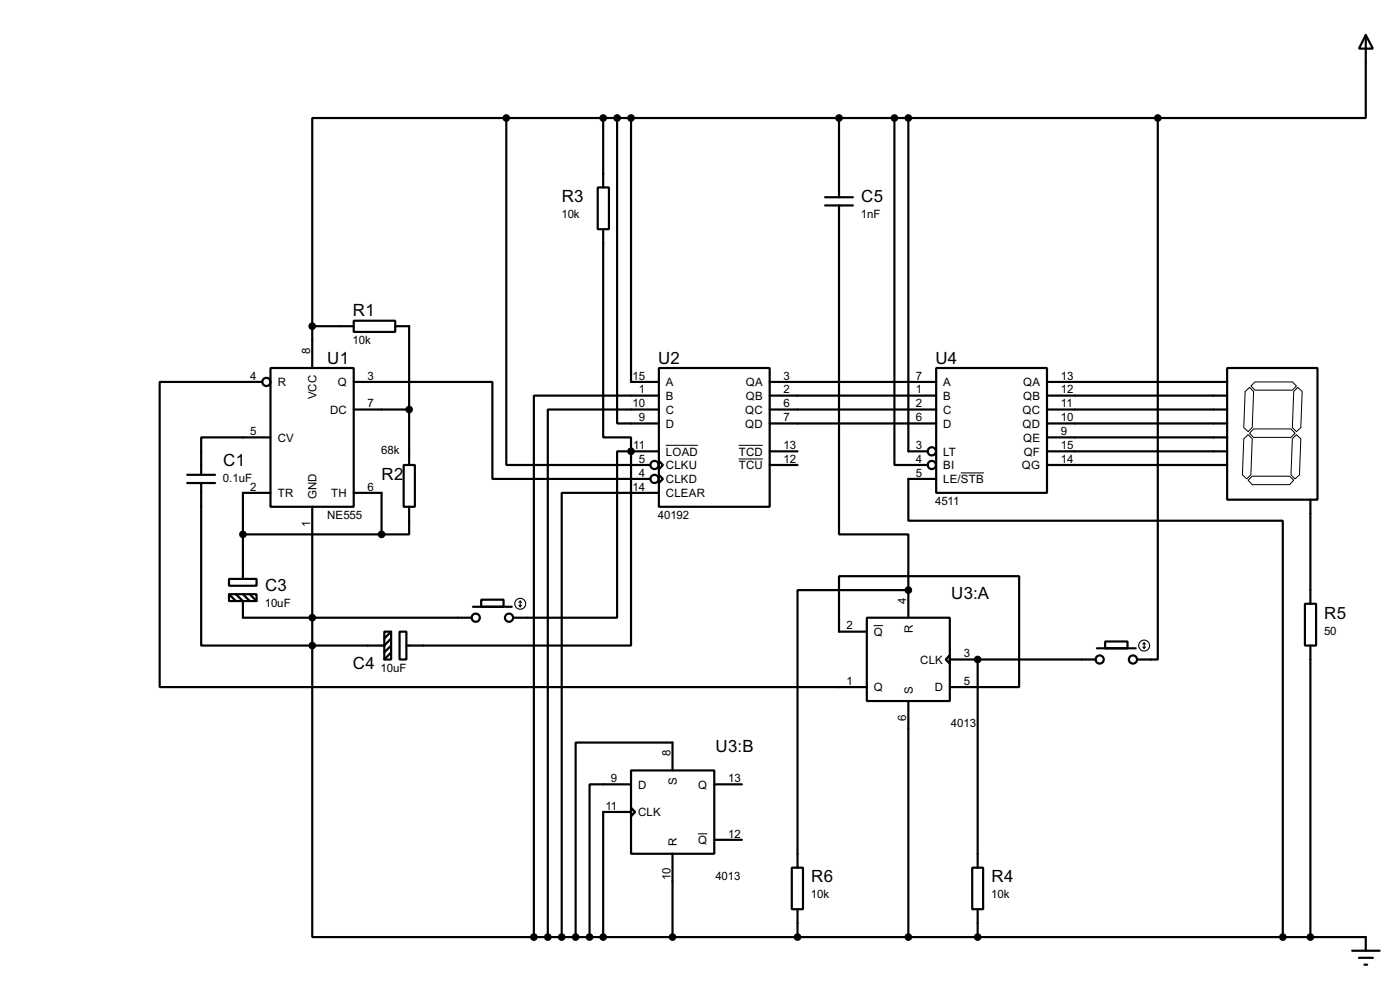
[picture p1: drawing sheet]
<svg xmlns="http://www.w3.org/2000/svg" width="256mm" height="180mm" viewBox="0 0 256 180" stroke-linecap="round" stroke-linejoin="round" font-family="sans-serif">
<g fill="none" stroke="#000" stroke-width=".4">
<path d="M250.2 6.4l1.3 2.5h-2.5zM250.2 6.4v15.2h-38.1M92.8 21.6h-35.6v38.1M92.8 21.6v63.5h26.4M92.8 21.6h119.3M109.5 34.3h2.1v7.7h-2.1zM110.5 21.6v12.7M113.1 21.6v55.9h7.6M115.6 21.6v48.3h5.1M151.2 37.6h5.1M151.2 36.1h5.1M153.7 37.6v60.2h12.7v10.2"/>
<path d="M153.7 21.6v14.5M163.9 21.6v63.5h6.1M166.4 21.6v61h3.6M212.1 21.6v99.1h-3.8M57.2 59.7v7.7M57.2 59.7h7.6M64.8 58.7h7.6v2.1h-7.6zM72.4 59.7h2.6v25.4M110.5 42v38.1h5.1v2.5M48.1 69.9h-18.8v55.9h129.5M49.6 67.4h15.2v25.4h-15.2zM64.8 69.9h25.4v17.8h29"/>
<path d="M64.8 75h10.2M120.7 67.4h20.3v25.4h-20.3zM120.7 72.4h-22.9v99.1M120.7 75h-20.3v96.5M141 69.9h30.5M141 72.4h30.5M141 75h30.5M141 77.5h30.5M171.5 67.4h20.3v22.8h-20.3zM191.8 69.9h33M191.8 72.4h33M191.8 75h33"/>
<path d="M191.8 77.5h33M224.8 67.4h16.6v24.1h-16.6zM34.3 88.4h5.1M34.3 86.9h5.1M36.9 88.4v29.8h20.3M44.5 97.8h25.4M49.6 80.1h-12.7v6.8M49.6 90.2h-5.1v15.8M57.2 92.8v25.4M64.8 90.2h5.1v7.6M74 85.1h2v7.7h-2zM75 92.8v5h-5.1"/>
<path d="M115.6 82.6v35.6h-41.1M115.6 82.6h-2.5v30.5h-19.1M115.6 82.6h5.1M120.7 84.4l.8 .7-.8 .8zM120.7 86.9l.8 .8-.8 .7zM120.7 90.2h-17.8v81.3M141 82.6h5.1M141 85.1h5.1M171.5 87.7h-5.1v7.6h68.6v76.2M191.8 80.1h33M191.8 82.6h33M191.8 85.1h33"/>
<path d="M240.1 91.5v19M42 106h5v1.2h-5zM42 108.8h5v1.2h-5zM42 108.8l1.2 1.2M43.2 108.8l1.3 1.2v3.1h41.9M44.5 108.8l1.3 1.2M45.8 108.8l1.2 1.2M57.2 118.2v53.3h40.6M70.4 115.6h1.3v5.1h-1.3zM71.7 116.9l-1.3 1.3h-13.2M71.7 119.4l-1.3 1.3M71.7 118.2l-1.3 1.2"/>
<path d="M71.7 115.6l-1.3 1.3M73.2 115.6h1.3v5.1h-1.3zM86.7 111.1h7.1M88.2 109.8h4.1v1.3h-4.1zM158.8 113.1h15.2v15.2h-15.2zM158.8 115.6h-5.1v-10.1h33v20.3h-12.7M166.4 108h-20.3v50.8M166.4 108v5.1M174 119.9v1.6l-.7-.8zM201 118.7h7.1M202.5 117.4h4.1v1.3h-4.1zM239.1 110.5h2v7.7h-2z"/>
<path d="M240.1 118.2v53.3M166.4 128.3v43.2M174 120.7h26.7M179.1 120.7v38.1M115.6 141h15.3v15.3h-15.3zM115.6 147.9l.8 .7-.8 .8zM115.6 143.6h-7.6v27.9M115.6 148.6h-5.1v22.9M123.2 141v-5.1h-17.7v35.6M123.2 156.3v15.2M130.9 143.6h5M130.9 153.7h5"/>
<path d="M145.1 158.8h2v7.6h-2zM178.1 158.8h2v7.6h-2zM97.8 171.5h152.4v2.5M146.1 166.4v5.1M179.1 166.4v5.1M247.7 174h5.1M249 175.3h2.5M250 176.6h.5"/>
<circle cx="48.8" cy="69.9" r=".75"/>
<circle cx="119.9" cy="85.1" r=".75"/>
<circle cx="119.9" cy="87.7" r=".75"/>
<circle cx="170.7" cy="85.1" r=".75"/>
<circle cx="170.7" cy="82.6" r=".75"/>
<circle cx="87.1" cy="113.1" r=".75"/>
<circle cx="93.2" cy="113.1" r=".75"/>
<circle cx="201.4" cy="120.7" r=".75"/>
<circle cx="207.5" cy="120.7" r=".75"/>
</g>
<g fill="#000">
<circle cx="115.6" cy="82.6" r=".2"/>
<circle cx="166.4" cy="108" r=".2"/>
<circle cx="179.1" cy="120.7" r=".2"/>
</g>
<g fill="none" stroke="#000" stroke-width=".18">
<path d="M228.1 71.7l.8-.8 .8 .8-.3 6.6-.7 .7-.8-.7zM229.2 70.7l.7-.8h6.9l.7 .8-.7 .7h-6.9zM229.7 78.5h6.8l.8 .8-.8 .8h-6.8l-.8-.8zM237 71.7l.8-.8 .8 .8-.3 6.6-.8 .7-.7-.7zM122 81.5h5.9M135.3 81.5h4.5M135.3 84h4.5M176 86.6h4.3M227.9 80.3l.8-.7 .7 .7-.2 6.6-.8 .8-.8-.8zM228.7 87.9l.7-.7h6.9l.7 .7-.7 .8h-6.9zM236.8 80.3l.7-.7 .8 .7-.2 6.6-.8 .8-.8-.8zM160.1 114.5h1.7"/>
<path d="M127.9 152.6h1.7"/>
</g>
<g fill="none" stroke="#000" stroke-width=".2">
<path d="M95.1 110.8l.2 .3M95.3 110v1.1M95.3 110l-.2 .3M95.3 110l.3 .3M95.6 110.8l-.3 .3M209.4 118.4l.2 .3M209.6 117.7v1M209.6 117.7l-.2 .2M209.6 117.7l.3 .2M209.9 118.4l-.3 .3"/>
<circle cx="95.3" cy="110.5" r="1"/>
<circle cx="209.6" cy="118.2" r="1"/>
</g>
<g fill="#000" stroke="#000" stroke-width=".4">
<circle cx="92.7" cy="21.6" r=".5"/>
<circle cx="110.5" cy="21.6" r=".5"/>
<circle cx="113" cy="21.6" r=".5"/>
<circle cx="115.6" cy="21.6" r=".5"/>
<circle cx="153.7" cy="21.6" r=".5"/>
<circle cx="163.8" cy="21.6" r=".5"/>
<circle cx="166.4" cy="21.6" r=".5"/>
<circle cx="212.1" cy="21.6" r=".5"/>
<circle cx="57.2" cy="59.7" r=".5"/>
<circle cx="74.9" cy="75" r=".5"/>
<circle cx="44.5" cy="97.8" r=".5"/>
<circle cx="69.9" cy="97.8" r=".5"/>
<circle cx="115.6" cy="82.6" r=".5"/>
<circle cx="57.2" cy="118.2" r=".5"/>
<circle cx="57.2" cy="113.1" r=".5"/>
<circle cx="166.4" cy="108" r=".5"/>
<circle cx="179.1" cy="120.7" r=".5"/>
<circle cx="97.8" cy="171.5" r=".5"/>
<circle cx="100.3" cy="171.5" r=".5"/>
<circle cx="102.9" cy="171.5" r=".5"/>
<circle cx="105.4" cy="171.5" r=".5"/>
<circle cx="108" cy="171.5" r=".5"/>
<circle cx="110.5" cy="171.5" r=".5"/>
<circle cx="123.2" cy="171.5" r=".5"/>
<circle cx="146.1" cy="171.5" r=".5"/>
<circle cx="166.4" cy="171.5" r=".5"/>
<circle cx="179.1" cy="171.5" r=".5"/>
<circle cx="235" cy="171.5" r=".5"/>
<circle cx="240" cy="171.5" r=".5"/>
</g>
<g font-size="3.5">
<text x="102.9" y="37">R3</text>
<text x="157.8" y="37">C5</text>
<text x="64.7" y="57.9">R1</text>
<text x="60" y="66.6">U1</text>
<text x="120.6" y="66.6">U2</text>
<text x="171.4" y="66.6">U4</text>
<text x="40.9" y="85.3">C1</text>
<text x="69.9" y="87.8">R2</text>
<text x="48.6" y="108.2">C3</text>
<text x="174.3" y="109.7">U3:A</text>
<text x="242.6" y="113.2">R5</text>
<text x="64.7" y="122.4">C4</text>
<text x="131.1" y="137.7">U3:B</text>
<text x="148.6" y="161.5">R6</text>
<text x="181.7" y="161.5">R4</text>
</g>
<g font-size="2.4">
<text x="102.9" y="40">10k</text>
<text x="157.7" y="40">1nF</text>
<text x="56.8" y="64.8" transform="rotate(-90 56.8 64.8)">8</text>
<text x="64.6" y="63">10k</text>
<text x="45.9" y="69.5">4</text>
<text x="50.9" y="70.7">R</text>
<text x="61.9" y="70.7">Q</text>
<text x="67.4" y="69.5">3</text>
<text x="115.9" y="69.5">15</text>
<text x="117" y="72">1</text>
<text x="122" y="70.7">A</text>
<text x="136.6" y="70.7">QA</text>
<text x="143.6" y="69.5">3</text>
<text x="143.6" y="72">2</text>
<text x="167.8" y="69.5">7</text>
<text x="167.8" y="72">1</text>
<text x="172.8" y="70.7">A</text>
<text x="187.4" y="70.7">QA</text>
<text x="194.4" y="69.5">13</text>
<text x="194.4" y="72">12</text>
<text x="58" y="73.1" transform="rotate(-90 58 73.1)">VCC</text>
<text x="60.5" y="75.8">DC</text>
<text x="67.4" y="74.6">7</text>
<text x="115.9" y="74.6">10</text>
<text x="117" y="77.1">9</text>
<text x="122" y="73.2">B</text>
<text x="122" y="75.8">C</text>
<text x="136.5" y="75.8">QC</text>
<text x="136.6" y="73.2">QB</text>
<text x="143.6" y="74.6">6</text>
<text x="143.6" y="77.1">7</text>
<text x="167.8" y="74.6">2</text>
<text x="167.8" y="77.1">6</text>
<text x="172.8" y="73.2">B</text>
<text x="172.8" y="75.8">C</text>
<text x="187.3" y="75.8">QC</text>
<text x="187.4" y="73.2">QB</text>
<text x="194.4" y="74.6">11</text>
<text x="194.4" y="77.1">10</text>
<text x="45.9" y="79.7">5</text>
<text x="50.9" y="80.8">CV</text>
<text x="69.9" y="83.1">68k</text>
<text x="116" y="82.2">11</text>
<text x="122" y="78.3">D</text>
<text x="122" y="83.4">LOAD</text>
<text x="135.3" y="83.4">TCD</text>
<text x="136.5" y="78.3">QD</text>
<text x="143.6" y="82.2">13</text>
<text x="167.8" y="82.2">3</text>
<text x="172.8" y="78.3">D</text>
<text x="172.8" y="83.4">LT</text>
<text x="187.3" y="78.3">QD</text>
<text x="187.4" y="80.8">QE</text>
<text x="187.5" y="83.4">QF</text>
<text x="194.4" y="79.7">9</text>
<text x="194.4" y="82.2">15</text>
<text x="40.9" y="88.2">0.1uF</text>
<text x="45.9" y="89.8">2</text>
<text x="67.4" y="89.8">6</text>
<text x="115.9" y="89.8">14</text>
<text x="117" y="84.7">5</text>
<text x="117" y="87.3">4</text>
<text x="122" y="85.9">CLKU</text>
<text x="122" y="88.5">CLKD</text>
<text x="135.3" y="85.9">TCU</text>
<text x="143.6" y="84.7">12</text>
<text x="167.8" y="84.7">4</text>
<text x="167.8" y="87.3">5</text>
<text x="172.8" y="85.9">BI</text>
<text x="172.8" y="88.5">LE/STB</text>
<text x="187.2" y="85.9">QG</text>
<text x="194.4" y="84.7">14</text>
<text x="50.9" y="91">TR</text>
<text x="58" y="91.4" transform="rotate(-90 58 91.4)">GND</text>
<text x="59.9" y="95">NE555</text>
<text x="60.7" y="91">TH</text>
<text x="120.5" y="95">40192</text>
<text x="122" y="91">CLEAR</text>
<text x="171.3" y="92.4">4511</text>
<text x="56.8" y="96.5" transform="rotate(-90 56.8 96.5)">1</text>
<text x="48.5" y="111.1">10uF</text>
<text x="166" y="110.5" transform="rotate(-90 166 110.5)">4</text>
<text x="155.1" y="115.2">2</text>
<text x="160.1" y="116.4">Q</text>
<text x="167.2" y="115.9" transform="rotate(-90 167.2 115.9)">R</text>
<text x="242.6" y="116.2">50</text>
<text x="69.7" y="122.9">10uF</text>
<text x="155.1" y="125.4">1</text>
<text x="168.6" y="121.5">CLK</text>
<text x="176.6" y="125.4">5</text>
<text x="176.6" y="120.3">3</text>
<text x="160.1" y="126.6">Q</text>
<text x="166" y="132" transform="rotate(-90 166 132)">6</text>
<text x="167.2" y="127" transform="rotate(-90 167.2 127)">S</text>
<text x="171.2" y="126.6">D</text>
<text x="174.2" y="133.1">4013</text>
<text x="111.9" y="143.2">9</text>
<text x="122.8" y="138.5" transform="rotate(-90 122.8 138.5)">8</text>
<text x="124" y="143.7" transform="rotate(-90 124 143.7)">S</text>
<text x="133.4" y="143.2">13</text>
<text x="110.9" y="148.2">11</text>
<text x="116.9" y="144.4">D</text>
<text x="116.9" y="149.4">CLK</text>
<text x="127.9" y="144.4">Q</text>
<text x="124" y="154.9" transform="rotate(-90 124 154.9)">R</text>
<text x="127.9" y="154.5">Q</text>
<text x="133.4" y="153.3">12</text>
<text x="122.8" y="161.1" transform="rotate(-90 122.8 161.1)">10</text>
<text x="131.1" y="161">4013</text>
<text x="148.6" y="164.4">10k</text>
<text x="181.6" y="164.4">10k</text>
</g>
</svg>
